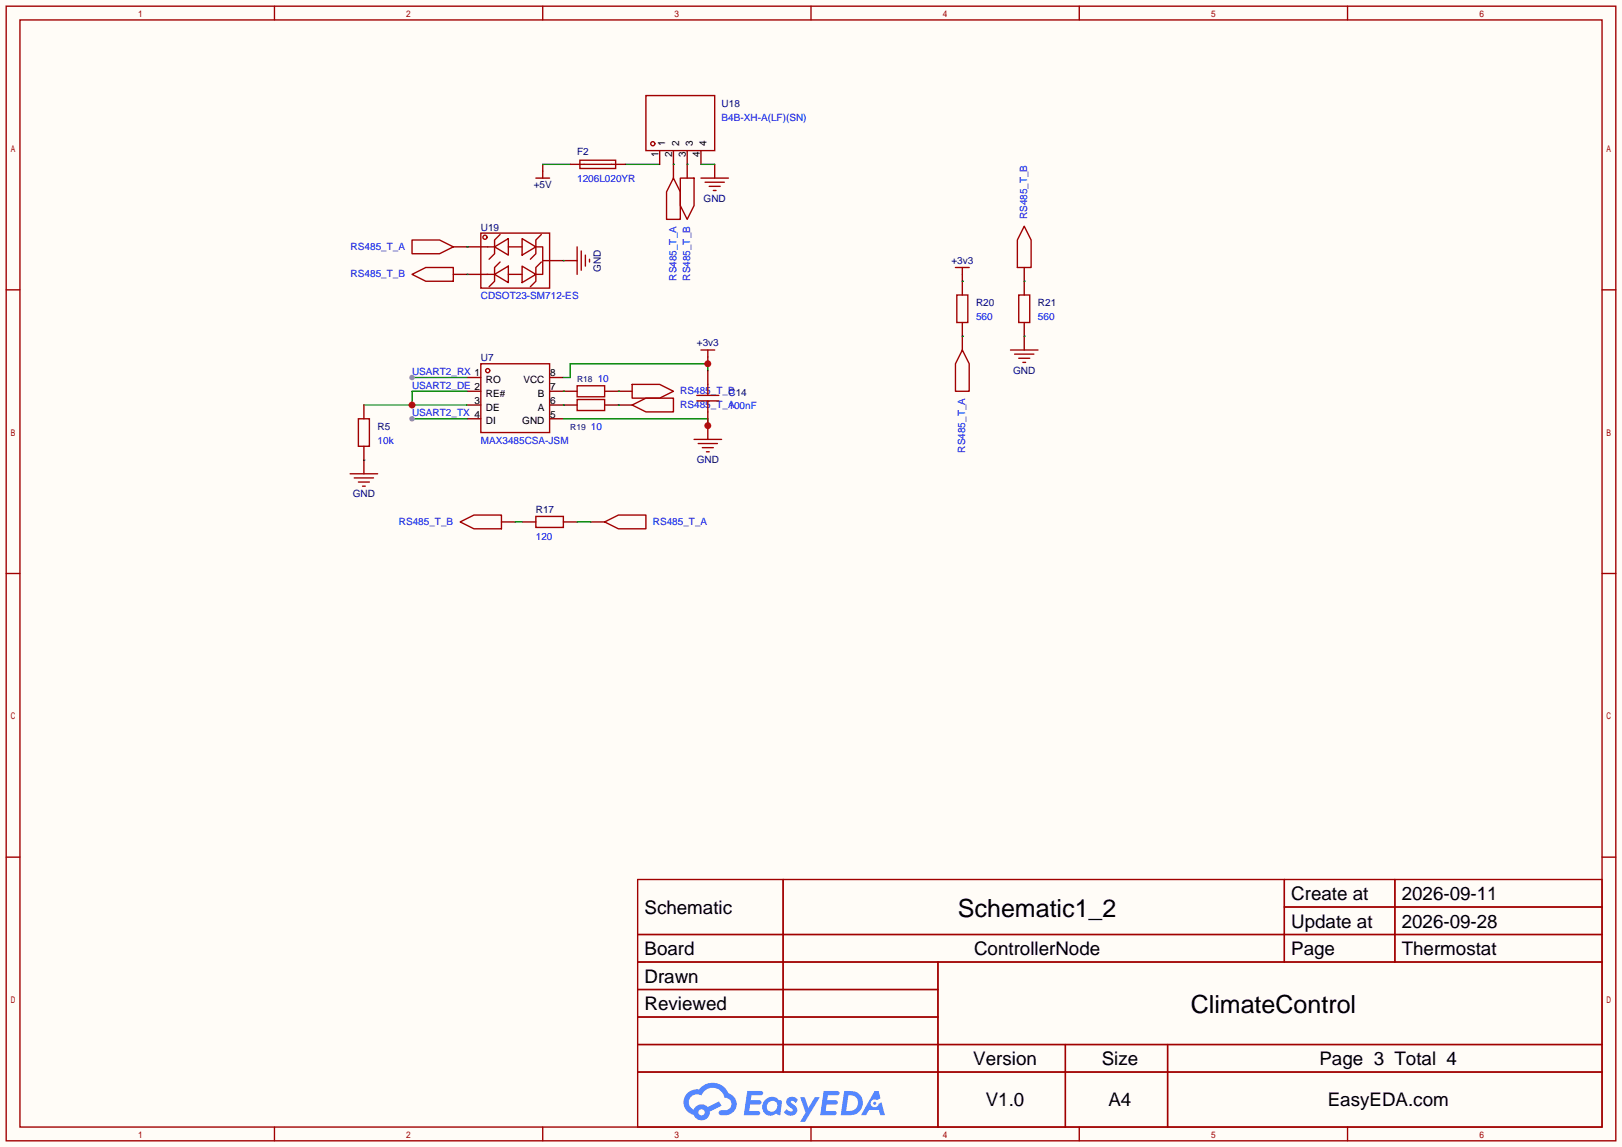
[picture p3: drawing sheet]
<svg xmlns="http://www.w3.org/2000/svg" width="299mm" height="212mm" viewBox="0 0 299 212" stroke-linecap="round" stroke-linejoin="round" font-family="sans-serif">
<path d="M0 0h299.5v211.8h-299.5z" fill="#fffcf7"/>
<g fill="none" stroke="#a10000" stroke-width=".25">
<path d="M1.1 1.1h297.2v209.6h-297.2zM3.7 3.7h292.1v204.5h-292.1zM50.7 1.1v2.6M100.2 1.1v2.6M149.7 1.1v2.6M199.3 1.1v2.6M248.8 1.1v2.6M1.1 53.5h2.6M295.8 53.5h2.5M1.1 105.9h2.6M295.8 105.9h2.5M1.1 158.3h2.6"/>
<path d="M295.8 158.3h2.5M117.7 162.4h178.1v45.8h-178.1zM117.7 172.6h178.1M117.7 177.7h178.1M144.6 162.4v35.6M173.2 177.7v30.5M237.1 162.4v15.3M237.1 167.5h58.7M257.5 162.4v15.3M117.7 182.8h55.5M117.7 192.9h178.1M117.7 187.8h55.5"/>
<path d="M117.7 198h178.1M196.7 192.9v15.3M215.6 192.9v15.3M50.7 208.2v2.5M100.2 208.2v2.5M149.7 208.2v2.5M199.3 208.2v2.5M248.8 208.2v2.5"/>
</g>
<g fill="#5487ff">
<path d="M145.5 202.8a1.3 1.3 0 0 1 1.8 .3l-.4 .6a.54 .54 0 0 0-.9-.2l.1 .2a1.58 1.58 0 0 1 1.1 1.6 1.43 1.43 0 0 1-2.5 .1l.5-.6a.64 .64 0 0 0 .5 .5 .64 .64 0 0 0 .7-.3l-.2-.2a1.6 1.6 0 0 1-1-1.6z"/>
<path d="M147.7 202.7h.9l.7 1.9 1.1-1.9h.9l-2.7 4.5h-.9l1-1.7z"/>
<path d="M138 201.5h1.6a1.31 1.31 0 0 1 1.2 .2 .4 .4 0 0 1-.3 .6h-1.8l-.1 .9h1.6a.4 .4 0 0 1 .4 .4 .4 .4 0 0 1-.4 .4h-1.7l-.2 1.2h.8a1.23 1.23 0 0 1 1.2 .2 .39 .39 0 0 1-.3 .6h-2.7z"/>
<path d="M152.1 201.5h1.6a1.32 1.32 0 0 1 1.3 .2 .39 .39 0 0 1-.4 .6h-1.7l-.2 .9h1.7a.4 .4 0 0 1 .3 .4 .4 .4 0 0 1-.4 .4h-1.7l-.2 1.2h.8a1.23 1.23 0 0 1 1.2 .2 .39 .39 0 0 1-.3 .6h-2.7z"/>
<path d="M161.5 201.5h.7l.4 1.3-.7 .4a.75 .75 0 0 0-1.1 .3 .75 .75 0 0 0 .5 1 .75 .75 0 0 0 .9-.6l.6-.3 .6 2.4h-.9l-.2-1h-1.9l-.5 1h-.9z"/>
<path d="M155.9 201.5l-.7 4.5h1.5a2.27 2.27 0 0 0 2.6-2.3 2.27 2.27 0 0 0-2.7-2.2zM156.6 202.3a1.5 1.5 0 0 1 1.8 1.5 1.5 1.5 0 0 1-1.9 1.4h-.3z"/>
<path d="M141.3 203.1a1.62 1.62 0 0 0-.4 2.1 1.62 1.62 0 0 0 2 .7l.4-.3 .3 .3 .5 .1 .3-2.5-.2-.3h-.4a1.58 1.58 0 0 0-2.5-.1zM141.9 203.6a.99 .99 0 0 1 1.6 .3 .99 .99 0 0 1-.9 1.4 .94 .94 0 0 1-1-.5 .94 .94 0 0 1 .3-1.2z"/>
<path d="M126.9 201.9a2.37 2.37 0 0 0 1.2 4 1.54 1.54 0 0 0 1.7 1 1.54 1.54 0 0 0 1.3-1.6l2.1-1.1-.5-.8-2 1.1a1.57 1.57 0 0 0-2.6 .4 1.5 1.5 0 0 1-.8-2.1 1.5 1.5 0 0 1 2.2-.5 2.23 2.23 0 0 1 2.3-1.4 2.23 2.23 0 0 1 2 1.8 1.16 1.16 0 0 1 1.2 1.1 1.16 1.16 0 0 1-1 1.3h-.7a.47 .47 0 0 0-.6 .3 .47 .47 0 0 0 .4 .6 2.23 2.23 0 0 0 2.3-.7 2.23 2.23 0 0 0 .4-2.3 2.16 2.16 0 0 0-1.3-1.1 3.2 3.2 0 0 0-5.4-.7l-1.2 .1zM129 205.4a.58 .58 0 0 1 1.1 0 .58 .58 0 0 1-1.1 0z"/>
<circle cx="161.5" cy="203.8" r=".28"/>
</g>
<g fill="none" stroke="#870000" stroke-width=".25">
<path d="M100.2 30.4v1.2M132 30.4v2.5M104 48.1h2.6M177.7 50.7v1.2M86.2 69.7h2.6M86.2 72.3h2.6M86.2 74.8h2.6M86.2 77.3h2.6M101.5 69.7h2.5M101.5 72.3h2.5M101.5 74.8h2.5M101.5 77.3h2.5"/>
<path d="M130.7 65.9v1.3M130.7 78.6v2.6M189.1 62.1v2.5M67.2 85v2.5"/>
</g>
<g fill="none" stroke="#a10000" stroke-width=".25">
<path d="M98.9 32.9h2.6M100.2 31.6v1.3M129.4 32.9h5.1M130.2 33.7h3.5M130.9 34.4h2.1M131.7 35.2h.5M106.6 45.6v5.1M107.3 46.4v3.5M108.1 47.1v2M108.8 47.9v.5M176.4 49.4h2.5M177.7 49.4v1.3"/>
<path d="M88.8 67.2h12.7v12.7h-12.7zM129.4 64.6h2.6M130.7 64.6v1.3M186.6 64.6h5M187.3 65.4h3.6M188.1 66.2h2M188.8 66.9h.6M64.6 87.5h5.1M65.4 88.3h3.6M66.2 89h2M66.9 89.8h.5M128.1 81.2h5.1"/>
<path d="M128.9 81.9h3.6M129.7 82.7h2M130.4 83.4h.5"/>
<circle cx="90" cy="68.5" r=".38"/>
</g>
<path d="M76.1 69.7h10.1" fill="none" stroke="#008700" stroke-width=".25"/>
<circle cx="76.1" cy="69.7" r=".51" fill="#999"/>
<path d="M67.2 74.8h19M86.2 72.3h-10.1v2.5" fill="none" stroke="#008700" stroke-width=".25"/>
<circle cx="76.1" cy="74.8" r=".63" fill="#c00"/>
<path d="M76.1 77.3h10.1" fill="none" stroke="#008700" stroke-width=".25"/>
<circle cx="76.1" cy="77.3" r=".51" fill="#999"/>
<path d="M104 77.3h26.7v1.3M130.7 68.5v-1.3h-25.4v2.5h-1.3" fill="none" stroke="#008700" stroke-width=".25"/>
<circle cx="130.7" cy="67.2" r=".63" fill="#c00"/>
<g fill="none" stroke="#870000" stroke-width=".25">
<path d="M121.8 27.8v2.6M124.3 27.8v5.1M126.9 27.8v5.1M129.4 27.8v2.6M83.7 45.6h6.3M83.7 50.7h6.3M100.2 48.1h3.8M189.1 49.4v2.5M114.2 74.8h2.5M114.2 72.3h2.5M130.7 68.5v2.5M130.7 76.1v2.5"/>
<path d="M177.7 62.1v2.5M92.6 96.4h2.5M109.1 96.4h2.5"/>
</g>
<g fill="none" stroke="#a10000" stroke-width=".25">
<path d="M119.3 17.7h12.7v10.1h-12.7zM124.3 32.9l1.3 2.5v5.1h-2.5v-5.1zM125.6 32.9h2.5v5.1l-1.2 2.5-1.3-2.5zM76.1 44.3h5.1l2.5 1.3-2.5 1.3h-5.1zM76.1 50.7l2.5-1.3h5.1v2.5h-5.1zM88.8 43.1h12.7v10.1h-12.7zM89.9 50.7h1.3M90 45.6h1.3M91.3 50.7l2.6-1.6v3.1zM91.3 45.6l2.6-1.5v3zM92.3 48.4l-1 1v2.5l-1 1.1M92.3 43.3l-1 1v2.6l-1 1"/>
<path d="M93.9 50.7h2.5M93.9 45.6h2.5M96.4 49.1l2.5 1.6-2.5 1.5zM96.4 44.1l2.5 1.5-2.5 1.5zM98.9 45.6h1.3v5.1h-1.3M99.9 48.4l-1 1v2.5l-1 1.1M99.9 43.3l-1 1v2.6l-1 1M189.1 41.8l1.3 2.5v5.1h-2.6v-5.1zM116.7 74.8l2.6-1.3h5v2.6h-5zM116.7 71h5.1l2.5 1.3-2.5 1.2h-5.1zM128.7 73h4M130.7 71v2"/>
<path d="M130.7 74v2.1M177.7 64.6l1.2 2.6v5.1h-2.5v-5.1zM85 96.4l2.5-1.3h5.1v2.6h-5.1zM111.6 96.4l2.6-1.3h5.1v2.6h-5.1z"/>
<circle cx="120.5" cy="26.5" r=".38"/>
<circle cx="89.5" cy="43.8" r=".38"/>
</g>
<path d="M100.2 30.4h5.1M115.4 30.4h6.4M124.3 30.4h.1M126.9 30.4h.1M129.4 30.4h2.6M86.2 45.6h.1M86.2 50.7h.1M104 48.1h.1M67.2 85h.1" fill="none" stroke="#008700" stroke-width=".25"/>
<circle cx="130.7" cy="78.6" r=".63" fill="#c00"/>
<path d="M107.1 29.6h6.6v1.5h-6.6zM107.8 30.4h5.1M176.7 54.5h2v5.1h-2zM188.1 54.5h2v5.1h-2zM66.2 77.3h2v5.1h-2zM106.6 71.2h5v2.1h-5zM106.6 73.8h5v2h-5zM128.7 74h4M98.9 95.4h5.1v2h-5.1z" fill="none" stroke="#a10000" stroke-width=".25"/>
<g fill="none" stroke="#870000" stroke-width=".25">
<path d="M105.3 30.4h2.5M112.9 30.4h2.5M177.7 51.9v2.6M177.7 59.6v2.5M189.1 51.9v2.6M189.1 59.6v2.5M67.2 74.8v2.5M104 72.3h2.6M104 74.8h2.6M111.6 72.3h2.6M111.6 74.8h2.6M67.2 82.4v2.6"/>
<path d="M96.4 96.4h2.5M104 96.4h2.6"/>
</g>
<path d="M177.7 51.9h.1M189.1 51.9h.1M104 72.3h.1M104 74.8h.1M114.2 72.3h.1M114.2 74.8h.1M177.7 62.1h.1M189.1 62.1h.1M95.1 96.4h1.3M106.6 96.4h2.5" fill="none" stroke="#008700" stroke-width=".25"/>
<g font-size="4.6">
<text x="176.9" y="169.4">Schematic1_2</text>
<text x="219.8" y="187.1">ClimateControl</text>
</g>
<g font-size="3.5">
<text x="238.4" y="166.2">Create at</text>
<text x="258.8" y="166.2">2026-09-11</text>
<text x="119" y="168.8">Schematic</text>
<text x="238.4" y="171.3">Update at</text>
<text x="258.8" y="171.3">2026-09-28</text>
<text x="119" y="176.4">Board</text>
<text x="179.8" y="176.4">ControllerNode</text>
<text x="238.4" y="176.4">Page</text>
<text x="258.8" y="176.4">Thermostat</text>
<text x="119" y="181.5">Drawn</text>
<text x="119" y="186.6">Reviewed</text>
<text x="179.7" y="196.7">Version</text>
<text x="203.4" y="196.7">Size</text>
<text x="243.6" y="196.7">Page 3 Total 4</text>
<text x="182" y="204.3">V1.0</text>
<text x="204.7" y="204.3">A4</text>
<text x="245.1" y="204.3">EasyEDA.com</text>
</g>
<g font-size="1.8" fill="#000080">
<text x="133.2" y="19.7">U18</text>
<text x="106.6" y="28.6">F2</text>
<text x="98.5" y="34.7">+5V</text>
<text x="129.9" y="37.3">GND</text>
<text x="88.8" y="42.6">U19</text>
<text x="110.9" y="50.2" transform="rotate(-90 110.9 50.2)">GND</text>
<text x="175.6" y="48.7">+3v3</text>
<text x="180.2" y="56.6">R20</text>
<text x="191.6" y="56.6">R21</text>
<text x="128.7" y="63.9">+3v3</text>
<text x="88.8" y="66.7">U7</text>
<text x="187" y="69">GND</text>
<text x="134.5" y="73.1">C14</text>
<text x="69.7" y="79.4">R5</text>
<text x="128.6" y="85.5">GND</text>
<text x="65.1" y="91.9">GND</text>
<text x="98.9" y="94.7">R17</text>
</g>
<g font-size="1.8" fill="#00f">
<text x="133.2" y="22.3">B4B-XH-A(LF)(SN)</text>
<text x="106.6" y="33.7">1206L020YR</text>
<text x="189.7" y="40.5" transform="rotate(-90 189.7 40.5)">RS485_T_B</text>
<text x="64.7" y="46.1">RS485_T_A</text>
<text x="64.7" y="51.2">RS485_T_B</text>
<text x="124.9" y="51.8" transform="rotate(-90 124.9 51.8)">RS485_T_A</text>
<text x="127.4" y="51.8" transform="rotate(-90 127.4 51.8)">RS485_T_B</text>
<text x="88.8" y="55.3">CDSOT23-SM712-ES</text>
<text x="180.2" y="59.1">560</text>
<text x="191.6" y="59.1">560</text>
<text x="76.1" y="69.3">USART2_RX 1</text>
<text x="76.1" y="71.8">USART2_DE 2</text>
<text x="110.4" y="70.5">10</text>
<text x="76.1" y="76.9">USART2_TX 4</text>
<text x="125.6" y="75.4">RS485_T_A</text>
<text x="125.6" y="72.8">RS485_T_B</text>
<text x="134.5" y="75.6">100nF</text>
<text x="69.7" y="82">10k</text>
<text x="88.8" y="82">MAX3485CSA-JSM</text>
<text x="109.1" y="79.4">10</text>
<text x="178.2" y="83.6" transform="rotate(-90 178.2 83.6)">RS485_T_A</text>
<text x="73.6" y="96.9">RS485_T_B</text>
<text x="98.9" y="99.7">120</text>
<text x="120.5" y="96.9">RS485_T_A</text>
</g>
<g font-size="1.8">
<text x="121.6" y="29" transform="rotate(-90 121.6 29)">1</text>
<text x="122.8" y="26.9" transform="rotate(-90 122.8 26.9)">1</text>
<text x="124.1" y="29" transform="rotate(-90 124.1 29)">2</text>
<text x="125.4" y="26.9" transform="rotate(-90 125.4 26.9)">2</text>
<text x="126.6" y="29" transform="rotate(-90 126.6 29)">3</text>
<text x="127.9" y="26.9" transform="rotate(-90 127.9 26.9)">3</text>
<text x="129.2" y="29" transform="rotate(-90 129.2 29)">4</text>
<text x="130.5" y="26.9" transform="rotate(-90 130.5 26.9)">4</text>
<text x="89.7" y="70.8">RO</text>
<text x="96.6" y="70.8">VCC</text>
<text x="101.6" y="69.5">8</text>
<text x="87.6" y="74.6">3</text>
<text x="89.7" y="73.3">RE#</text>
<text x="89.7" y="75.8">DE</text>
<text x="99.3" y="75.8">A</text>
<text x="99.3" y="73.3">B</text>
<text x="101.6" y="77.1">5</text>
<text x="101.6" y="74.6">6</text>
<text x="101.6" y="72">7</text>
<text x="89.7" y="78.4">DI</text>
<text x="96.4" y="78.4">GND</text>
</g>
<g font-size="1.6" fill="#000080">
<text x="106.6" y="70.5">R18</text>
<text x="105.3" y="79.4">R19</text>
</g>
</svg>
